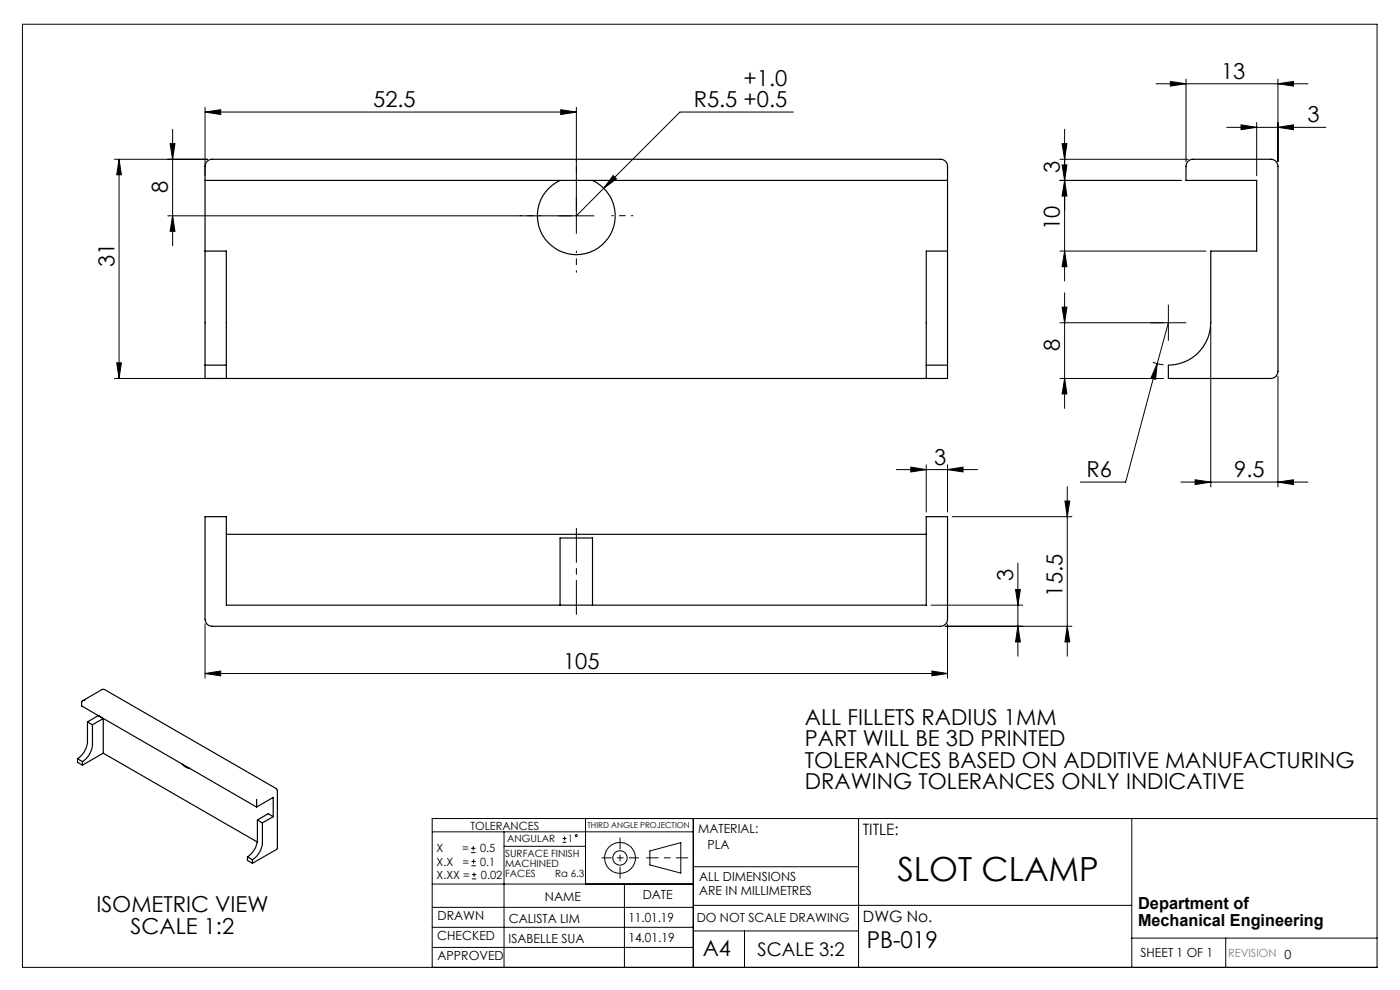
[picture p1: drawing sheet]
<svg xmlns="http://www.w3.org/2000/svg" width="297mm" height="210mm" viewBox="0 0 297 210" stroke-linecap="round" stroke-linejoin="round" font-family="sans-serif">
<g fill="none" stroke="#000" stroke-width=".21">
<path d="M4.8 5.1h287.3v200.1h-287.3zM245.3 17.8h32.2M248.3 17.3l3.3 .5-3.3 .5zM251.6 16.8v17.5M271.1 17.8l3.3-.5v1zM271.1 16.8v17.5M24.3 33.8h19.7M25.3 33.8l.5 3.3h-1zM25.3 33.8v46.5M36.1 30.5h1l-.5 3.3zM36.6 27.4v24.7M43.5 23.8l3.3-.5v1z"/>
<path d="M43.5 23.8h78.8M43.5 22.8v14.5M119 23.3l3.3 .5-3.3 .5zM122.3 22.8v26.7M128.1 39.9l-5.8 5.9M130.1 37.2l.7 .8-2.7 1.9zM168.3 23.8h-24l-16.2 16.1M224.9 33.8h27.2M224.9 38.3h25.7M225.3 35h1l-.5 3.3zM225.3 30.5h1l-.5 3.3zM225.8 38.3l.5 3.3h-1z"/>
<path d="M225.8 27.4v32.2M260.2 27h21.1M263.3 26.5l3.3 .5-3.3 .5zM266.6 26v11.3M271.1 27l3.3-.5v1zM35.6 45.8h90.4M36.6 45.8l.5 3.3h-1zM224.9 53.3h30.9M225.8 53.3l.5 3.3h-1zM24.8 77h1l-.5 3.3zM224.9 68.5h26.7M225.3 65.1h1l-.5 3.4z"/>
<path d="M225.8 62.1v24.5M244.6 76.8l2.2 .6M245.5 77.1l-.4 3.4-.9-.3zM245.5 77.1l-6.7 25.2h-9.6M247.9 64.7v7.5M247.9 68.5l-2.4 8.6M256.9 69.5v33.8M271.1 79.8v23.5M24.3 80.3h22.7M190.1 99.6h17.3M193.2 99.1l3.3 .5-3.3 .5zM196.5 98.6v10"/>
<path d="M201 99.6l3.3-.5v1zM201 98.6v10M224.9 80.3h21.9M225.8 80.3l.5 3.3h-1zM202 109.6h25.4M215.9 119.4v19.8M225.9 106.3h1l-.5 3.3zM226.4 103.2v36M250.5 102.3h27M253.5 101.8l3.4 .5-3.4 .5zM271.1 102.3l3.3-.5v1zM43.5 132.4v11.5"/>
<path d="M197.5 128.4h19.5M200.5 132.8h26.9M201 132.4v11.5M215.4 125.1h1.1l-.6 3.3zM215.9 132.8l.6 3.4h-1.1zM226.4 132.8l.5 3.4h-1zM43.5 142.9l3.3-.6v1.1zM43.5 142.9h157.5M197.7 142.3l3.3 .6-3.3 .5zM91.7 176.5h55.4M99.9 179.9h1M100.4 179.5v.9"/>
<path d="M106.9 176.5v28.7M106.9 179.5h17.3M119.3 178.7h.9M119.3 177.9h.9M119.8 177.4v.9M124.2 173.6v13.9M147.1 173.6v31.6M182.1 173.6v31.6M240.1 173.6v31.6M292.1 173.6h-200.4v31.6M91.7 196.7h55.4M91.7 192.5h55.4"/>
<path d="M91.7 187.5h55.4M99.9 180.9h1M100 183.6h.9M100 182.7h.9M100.1 186.4h.9M100.1 185.5h.9M100.5 182.3v.9M100.6 185.1v.9M132.5 187.5v17.7M137.9 180.5l6.5-1.8v6.5l-6.5-1.7zM147.1 183.9h35M147.1 197.5h35"/>
<path d="M147.1 192h93M157.9 197.5v7.7M240.1 199h52M260 199v6.2M91.7 201h55.4"/>
<circle cx="122.2" cy="177.3" r=".2"/>
<circle cx="131.5" cy="182" r="1.52"/>
<circle cx="131.5" cy="182" r="3.3"/>
</g>
<path d="M145.9 182h-8.7" fill="none" stroke="#000" stroke-width=".21" stroke-dasharray="15.2 1.3 1.3 1.3" stroke-dashoffset="12.8"/>
<path d="M131.5 177.7v8.6" fill="none" stroke="#000" stroke-width=".21" stroke-dasharray="15.2 1.3 1.3 1.3" stroke-dashoffset="12.9"/>
<path d="M127.7 182h7.8" fill="none" stroke="#000" stroke-width=".21" stroke-dasharray="15.2 1.3 1.3 1.3" stroke-dashoffset="13.3"/>
<path d="M122.3 38.3v-4.5M114.8 45.8h-4.5M122.3 53.3v4.5M129.8 45.8h4.5" fill="none" stroke="#000" stroke-width=".21" stroke-dasharray="15.2 1.3 1.3 1.3" stroke-dashoffset="14.9"/>
<path d="M122.3 112.1v18.2" fill="none" stroke="#000" stroke-width=".21" stroke-dasharray="15.2 1.3 1.3 1.3" stroke-dashoffset="8"/>
<g fill="#000">
<path d="M25.3 33.8l.5 3.3h-1zM24.8 77h1l-.5 3.3zM36.1 30.5h1l-.5 3.3zM36.6 45.8l.5 3.3h-1zM225.3 35h1l-.5 3.3zM225.8 53.3l.5 3.3h-1zM225.3 30.5h1l-.5 3.3zM225.8 38.3l.5 3.3h-1zM225.9 106.3h1l-.5 3.3zM226.4 132.8l.5 3.4h-1zM215.4 125.1h1.1l-.6 3.3zM215.9 132.8l.6 3.4h-1.1z"/>
<path d="M130.1 37.2l-2 2.7 2.7-1.9zM43.5 23.8l3.3-.5v1zM119 23.3l3.3 .5-3.3 .5zM245.5 77.1l-1.3 3.1 .9 .3zM43.5 142.9l3.3-.6v1.1zM197.7 142.3l3.3 .6-3.3 .5zM193.2 99.1l3.3 .5-3.3 .5zM201 99.6l3.3-.5v1z"/>
<path d="M225.8 80.3l.5 3.3h-1zM225.3 65.1h1l-.5 3.4z"/>
<path d="M253.5 101.8l3.4 .5-3.4 .5zM271.1 102.3l3.3-.5v1zM248.3 17.3l3.3 .5-3.3 .5zM271.1 17.8l3.3-.5v1zM263.3 26.5l3.3 .5-3.3 .5zM271.1 27l3.3-.5v1z"/>
</g>
<g fill="none" stroke="#000" stroke-width=".25">
<path d="M43.5 38.3h157.5M118.8 38.3a8.3 8.3 0 0 0-3 12.6 8.3 8.3 0 0 0 12.9 0 8.3 8.3 0 0 0-3-12.6M252 34.2l.8-.4h16.8a1.51 1.51 0 0 1 1.5 1.5v43.5a1.49 1.49 0 0 1-1.5 1.5h-21.7v-2.8a9 9 0 0 0 9-9v-15.2h9.7v-15h-15v-3l.1-.6zM43.5 53.3h4.5v24.2M201 53.3h-4.5v24.2M43.5 77.5v-42.2a1.51 1.51 0 0 1 1.5-1.5h154.5a1.51 1.51 0 0 1 1.5 1.5v42.2M43.5 77.5h4.5M43.5 77.5v2.8h157.5v-2.8M48 77.5v2.8M196.5 77.5h4.5M196.5 77.5v2.8M43.5 109.6h4.5v18.8h148.5v-18.8h4.5v21.8a1.49 1.49 0 0 1-1.5 1.4h-154.5a1.51 1.51 0 0 1-1.5-1.4z"/>
<path d="M48 113.3h148.5M118.8 128.4v-14.3h6.9v14.3M17.5 148.7l4.2-2.4h.5l36.4 21 .2 .4v12.2l-.1 .3-5.1 2.9M18 148.5l-.6 .3-.1 .9 37.1 21.5M18.6 153.1v4.2a4.6 4.6 0 0 1-2.2 3.6M18.6 153.1l1 .6M19.6 153.7v4.2a4.7 4.7 0 0 1-2.1 3.7M20.8 151.8h.1M20.8 151.8l1.1 .6M20.8 151.8l-2.2 1.3M21.9 159.8l32.7 18.8M21.9 152.4v7.4"/>
<path d="M21.9 152.4l-2.3 1.3M21.9 159.8l-4.4 2.5M16.4 160.9l1.1 .7M16.4 160.9v.8l1.1 .6M17.5 161.6v.7M38.6 162.1a2.42 2.42 0 0 0 1.6 .9M54.4 169.6v1.6M54.4 171.2l3.6-2.1v4.1M54.6 173.9v4.2a4.6 4.6 0 0 1-2.1 3.6M54.6 173.9l1.1 .6M55.7 174.5v4.2a4.8 4.8 0 0 1-2.1 3.7M58 173.2l-2.3 1.3"/>
<path d="M58 173.2l-1.1-.6-2.3 1.3M52.5 181.7l1.1 .7M52.5 181.7v.8l1.1 .6M53.6 182.4v.7"/>
</g>
<text font-size="7.1" x="190.4" y="186.9">SLOT CLAMP</text>
<text font-size="4.9" x="183.9" y="201">PB-019</text>
<g font-size="4.7">
<text x="259" y="16.7">13</text>
<text x="79.2" y="22.7">52.5</text>
<text x="147.2" y="22.7">R5.5 +0.5</text>
<text x="157.8" y="18.2">+1.0</text>
<text x="277.4" y="26">3</text>
<text x="35.6" y="40.9" transform="rotate(-90 35.6 40.9)">8</text>
<text x="224.8" y="36.8" transform="rotate(-90 224.8 36.8)">3</text>
<text x="224.8" y="48.9" transform="rotate(-90 224.8 48.9)">10</text>
<text x="24.3" y="56.7" transform="rotate(-90 24.3 56.7)">31</text>
<text x="224.8" y="74.5" transform="rotate(-90 224.8 74.5)">8</text>
<text x="198.2" y="98.6">3</text>
<text x="230.5" y="101.2">R6</text>
<text x="261.8" y="101.2">9.5</text>
<text x="215" y="123.3" transform="rotate(-90 215 123.3)">3</text>
<text x="225.4" y="126.5" transform="rotate(-90 225.4 126.5)">15.5</text>
<text x="119.5" y="141.8">105</text>
<text x="170.7" y="153.8">ALL FILLETS RADIUS 1MM</text>
<text x="170.7" y="158.3">PART WILL BE 3D PRINTED</text>
<text x="170.7" y="162.9">TOLERANCES BASED ON ADDITIVE MANUFACTURING</text>
<text x="170.7" y="167.4">DRAWING TOLERANCES ONLY INDICATIVE</text>
<text x="20.5" y="193.5">ISOMETRIC VIEW</text>
<text x="27.7" y="198.1">SCALE 1:2</text>
<text x="149.1" y="202.9">A4</text>
</g>
<text font-size="4" x="160.7" y="202.8">SCALE 3:2</text>
<g font-size="3.5">
<text x="241.4" y="192.8">Department of</text>
<text x="241.4" y="196.3">Mechanical Engineering</text>
</g>
<g font-size="3.3">
<text x="183" y="177.2">TITLE:</text>
<text x="183.1" y="195.7">DWG No.</text>
</g>
<g font-size="2.7">
<text x="148.1" y="176.7">MATERIAL:</text>
<text x="150.1" y="180.1">PLA</text>
<text x="115.6" y="191">NAME</text>
<text x="136.3" y="190.8">DATE</text>
<text x="148.3" y="186.8">ALL DIMENSIONS</text>
<text x="148.3" y="189.8">ARE IN MILLIMETRES</text>
<text x="92.8" y="195.2">DRAWN</text>
<text x="107.9" y="195.7">CALISTA LIM</text>
<text x="133.3" y="195.6">11.01.19</text>
<text x="147.8" y="195.7">DO NOT SCALE DRAWING</text>
<text x="92.8" y="199.3">CHECKED</text>
<text x="92.8" y="203.6">APPROVED</text>
<text x="107.9" y="199.9">ISABELLE SUA</text>
<text x="133.3" y="199.8">14.01.19</text>
<text x="242" y="203">SHEET 1 OF 1</text>
</g>
<g font-size="2.4">
<text x="99.8" y="176">TOLERANCES</text>
<text x="92.6" y="180.8">X</text>
<text x="92.6" y="183.6">X.X</text>
<text x="98" y="180.8">=</text>
<text x="98.1" y="183.6">=</text>
<text x="101.8" y="180.8">0.5</text>
<text x="101.9" y="183.6">0.1</text>
<text x="92.6" y="186.4">X.XX =</text>
<text x="102" y="186.4">0.02</text>
</g>
<text font-size="2.4" fill="#808080" x="260.6" y="203">REVISION 0</text>
<g font-size="2.1">
<text x="107.6" y="178.6">ANGULAR</text>
<text x="120.5" y="178.6">1</text>
<text x="107.2" y="181.8">SURFACE FINISH</text>
<text x="107.2" y="183.9">MACHINED</text>
<text x="107.2" y="186">FACES</text>
<text x="117.8" y="186">Ra 6.3</text>
</g>
<text font-size="1.7" x="124.6" y="175.7">THIRD ANGLE PROJECTION</text>
</svg>
